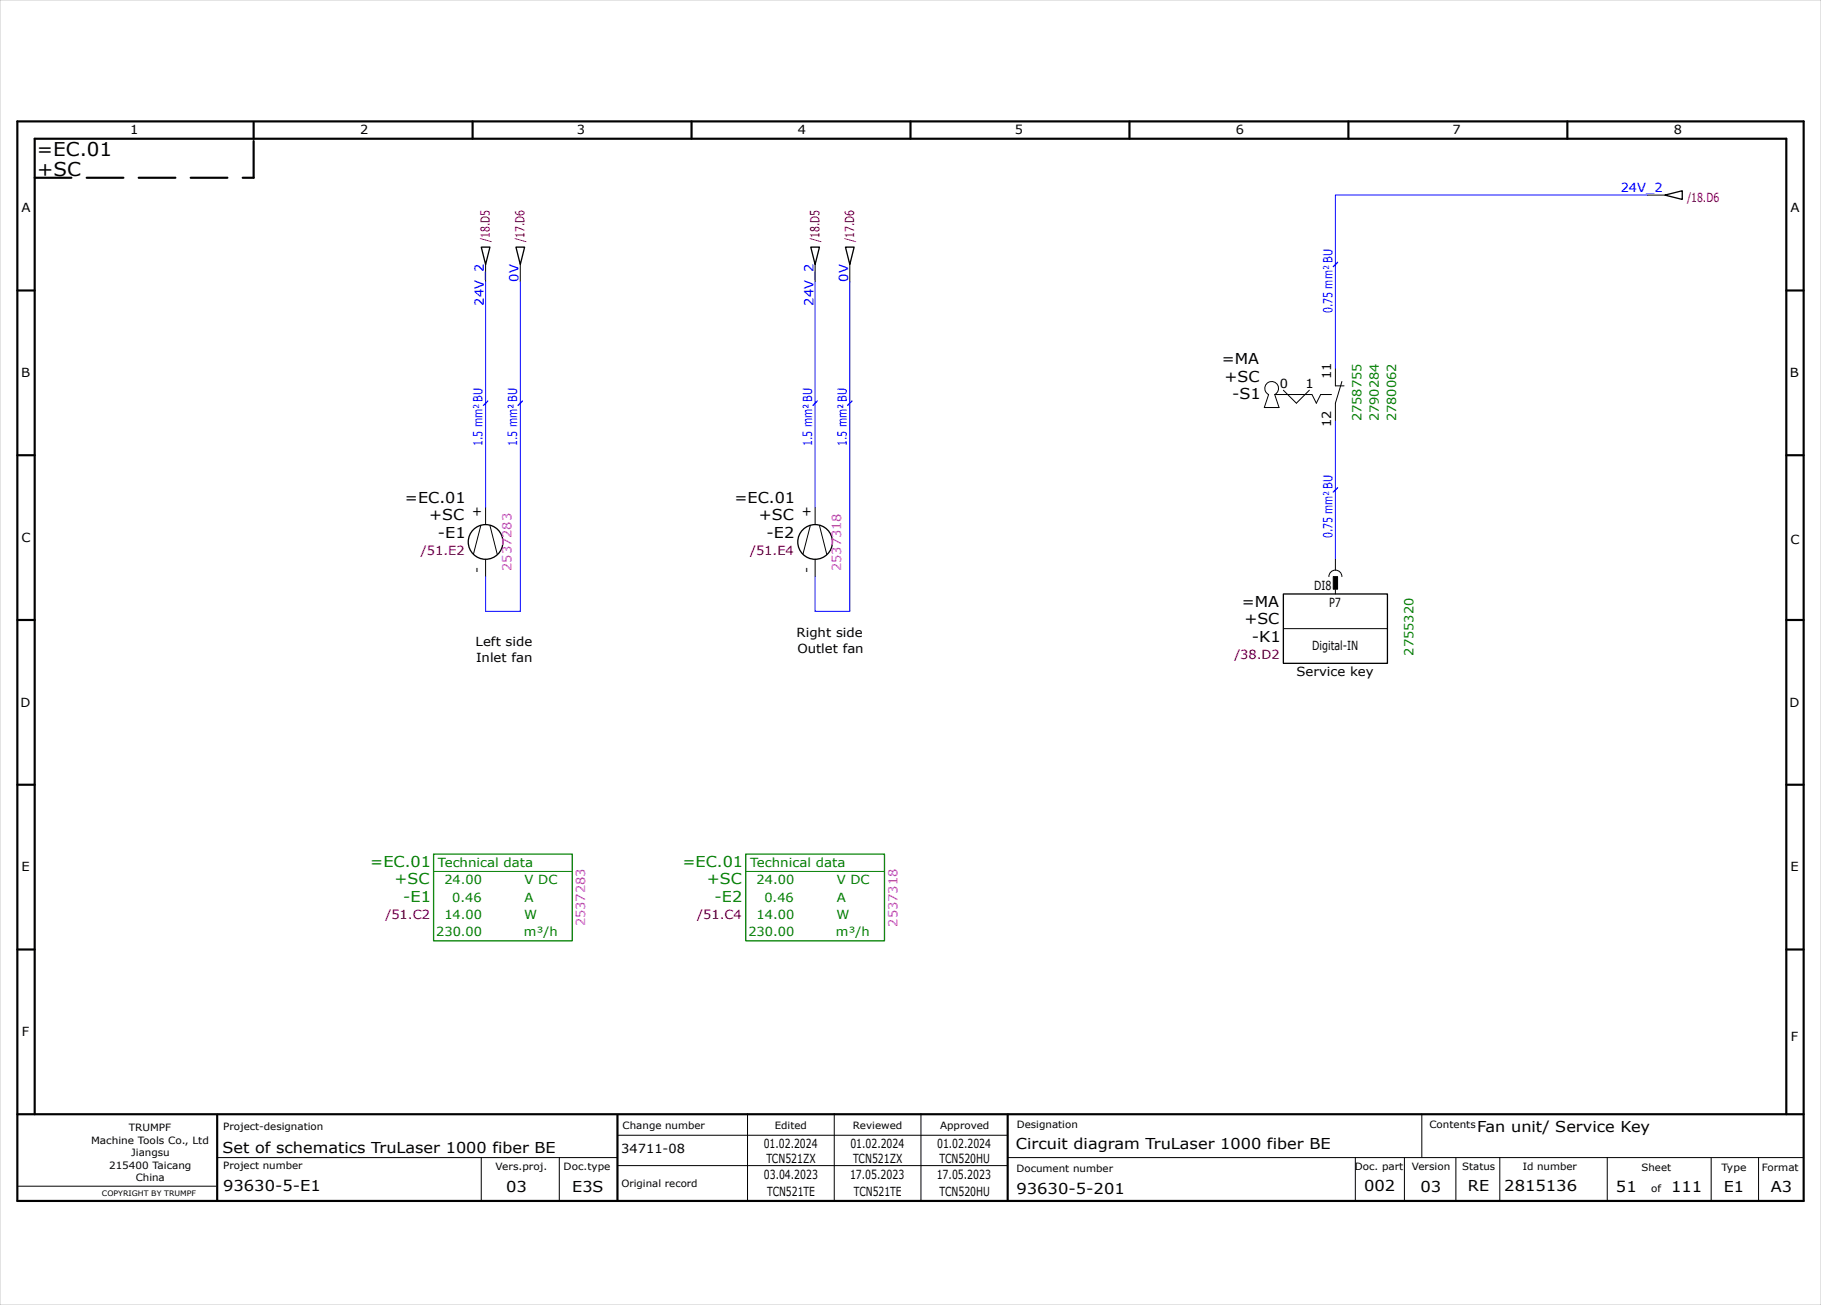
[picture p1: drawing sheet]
<svg xmlns="http://www.w3.org/2000/svg" width="420mm" height="301mm" viewBox="0 0 420 301" stroke-linecap="round" stroke-linejoin="round" font-family="sans-serif">
<g fill="none" stroke="#000" stroke-width=".5">
<path d="M4 28h412v249h-412zM58.5 28.2v3.8M109 28v4M159.5 28v4M210 28v4M260.5 28v4M311 28v4M361.5 28v4M4 67h4M412 67h4M4 105h4M412 105h4"/>
<path d="M4 143h4M412 143h4M4 181h4M412 181h4M4 219h4M412 219h4M4 257h412M8 257v-225h404v225M50.1 257.1v19.8M142.4 257.2v19.8M232.4 257.1v19.7"/>
</g>
<g fill="none" stroke="#000" stroke-width=".23">
<path d="M380 45h4M112 61v4M120 61v4M188 61v4M196 61v4M291.6 94h3.4zM292.6 91a1.58 1.58 0 0 1-.5-2.4 1.58 1.58 0 0 1 2.4 0 1.58 1.58 0 0 1-.5 2.4l1 3M292.6 91l-1 3M302.6 91l1 2 1-2M308 85v4h2M309.5 88l-1.5 5v4M112 117v3.9"/>
<path d="M188 117v3.9M110.9 121.2l-1.7 6.6M112 129v4M113 121.2l1.7 6.7M186.9 121.2l-1.7 6.6M188 129v4M189 121.2l1.7 6.7M306.5 133a1.5 1.5 0 0 1 1.5-1.5 1.5 1.5 0 0 1 1.5 1.5M308 129v2.5M308 136v1M296 145h24M172.4 256.9v20"/>
<path d="M192.4 256.9v20M212.4 256.9v20M327.9 256.9v10M4.1 273.6h45.7M50.1 267h92.2M111 267v10M129 267v10M142.4 261.9h90M142.4 268.9h90M232.5 267h183.5M312.6 267v10M323.9 267.1v10"/>
<path d="M335.8 267.1v10M345.9 267v10.1M370.7 267v9.8M394.7 267.1v10M405.6 267v10"/>
</g>
<path d="M8 41h50.5M58.5 41v-8.8" fill="none" stroke="#000" stroke-width=".5" stroke-dasharray="8.5 3.5"/>
<path d="M0 0h420v301h-420z" fill="none" stroke="#c9c9c9" stroke-width=".23"/>
<g fill="none" stroke="#000" stroke-width=".3">
<path d="M111 57h2l-1 4zM119 57h2l-1 4zM187 57h2l-1 4zM195 57h2l-1 4zM384 45l4-1v2zM296 137h24v16h-24z"/>
<circle cx="112" cy="125" r="4"/>
<circle cx="188" cy="125" r="4"/>
</g>
<path d="M100 197h32v20h-32zM172 197h32v20h-32z" fill="none" stroke="#008000" stroke-width=".3"/>
<path d="M100 201h32M172 201h32" fill="none" stroke="#008000" stroke-width=".23"/>
<path d="M380 45h-72v40M112 65v52M120 65v76h-8v-8M188 65v52M196 65v76h-8v-8M308 97v32" fill="none" stroke="#00f" stroke-width=".23"/>
<path d="M294.1 91h8.5M296 90l3 3M299 93l3-3M304.6 91h2.5" fill="none" stroke="#000" stroke-width=".23" stroke-dasharray="8.5 3.5"/>
<path d="M307.5 133h1v2.9h-1z" fill-rule="evenodd" fill="#000" stroke="#000" stroke-width=".23"/>
<path d="M308.5 60.5l-1 1M112.5 92.5l-1 1M120.5 92.5l-1 1M188.5 92.5l-1 1M196.5 92.5l-1 1M308.5 112.5l-1 1" fill="none" stroke="#00f" stroke-width=".3"/>
<g font-size="4.4">
<text x="8.5" y="36">=EC.01</text>
<text x="8.6" y="40.5">+SC</text>
</g>
<g font-size="3.5">
<text x="281.8" y="84">=MA</text>
<text x="282.4" y="88">+SC</text>
<text x="284.2" y="92">-S1</text>
<text x="93.4" y="116">=EC.01</text>
<text x="99" y="120">+SC</text>
<text x="169.4" y="116">=EC.01</text>
<text x="175" y="120">+SC</text>
<text x="101" y="124">-E1</text>
<text x="176.8" y="124">-E2</text>
<text x="286.4" y="140">=MA</text>
<text x="287" y="144">+SC</text>
<text x="288.7" y="148">-K1</text>
<text x="340.7" y="261">Fan unit/ Service Key</text>
<text x="51.3" y="266">Set of schematics TruLaser 1000 fiber BE</text>
<text x="234.3" y="265">Circuit diagram TruLaser 1000 fiber BE</text>
<text x="51.5" y="274.7">93630-5-E1</text>
<text x="116.8" y="274.9">03</text>
<text x="132" y="274.9">E3S</text>
<text x="234.4" y="275.3">93630-5-201</text>
<text x="314.6" y="274.8">002</text>
<text x="327.6" y="274.9">03</text>
<text x="338.6" y="274.8">RE</text>
<text x="346.9" y="274.7">2815136</text>
<text x="372.7" y="275">51</text>
<text x="385.4" y="275">111</text>
<text x="397.6" y="275">E1</text>
<text x="408.4" y="275">A3</text>
</g>
<g font-size="3.5" fill="#008000">
<text x="85.4" y="200">=EC.01</text>
<text x="91" y="204">+SC</text>
<text x="157.4" y="200">=EC.01</text>
<text x="163" y="204">+SC</text>
<text x="93" y="208">-E1</text>
<text x="164.8" y="208">-E2</text>
</g>
<g font-size="2.9">
<text x="30" y="31">1</text>
<text x="83" y="31">2</text>
<text x="133.1" y="31">3</text>
<text x="184.1" y="31">4</text>
<text x="234.1" y="31">5</text>
<text x="285" y="31">6</text>
<text x="335" y="31">7</text>
<text x="386" y="31">8</text>
<text x="5" y="49">A</text>
<text x="413" y="49">A</text>
<text x="4.8" y="87">B</text>
<text x="295.2" y="89.6">0</text>
<text x="301.1" y="89.6">1</text>
<text x="307" y="87.4" transform="rotate(-90 307 87.4)">11</text>
<text x="412.8" y="87">B</text>
<text x="307" y="98.6" transform="rotate(-90 307 98.6)">12</text>
<text x="111" y="119.3" transform="rotate(-90 111 119.3)">+</text>
<text x="187" y="119.3" transform="rotate(-90 187 119.3)">+</text>
<text x="5" y="125">C</text>
<text x="413" y="125.5">C</text>
<text x="111" y="132.2" transform="rotate(-90 111 132.2)">-</text>
<text x="187" y="132.2" transform="rotate(-90 187 132.2)">-</text>
<text x="303.1" y="136">DI8</text>
<text x="306.5" y="140">P7</text>
<text x="109.7" y="149">Left side</text>
<text x="183.7" y="147">Right side</text>
<text x="109.8" y="152.6">Inlet fan</text>
<text x="183.9" y="150.6">Outlet fan</text>
<text x="299" y="156">Service key</text>
<text x="302.6" y="150">Digital-IN</text>
<text x="4.8" y="163">D</text>
<text x="412.7" y="163">D</text>
<text x="5" y="201">E</text>
<text x="413" y="201">E</text>
<text x="5.1" y="239">F</text>
<text x="413" y="240">F</text>
<text x="143.3" y="266">34711-08</text>
<text x="176.1" y="264.9">01.02.2024</text>
<text x="176.8" y="268.4">TCN521ZX</text>
<text x="196.1" y="264.9">01.02.2024</text>
<text x="196.8" y="268.4">TCN521ZX</text>
<text x="216.1" y="264.9">01.02.2024</text>
<text x="216.7" y="268.4">TCN520HU</text>
<text x="176.2" y="271.9">03.04.2023</text>
<text x="176.9" y="275.9">TCN521TE</text>
<text x="196" y="271.9">17.05.2023</text>
<text x="196.9" y="275.9">TCN521TE</text>
<text x="216" y="271.9">17.05.2023</text>
<text x="216.7" y="275.9">TCN520HU</text>
</g>
<g font-size="2.9" fill="#00f">
<text x="373.8" y="44.4">24V_2</text>
<text x="119.6" y="65" transform="rotate(-90 119.6 65)">0V</text>
<text x="195.6" y="65" transform="rotate(-90 195.6 65)">0V</text>
<text x="111.6" y="70.5" transform="rotate(-90 111.6 70.5)">24V_2</text>
<text x="187.6" y="70.5" transform="rotate(-90 187.6 70.5)">24V_2</text>
<text x="307.3" y="72.2" transform="rotate(-90 307.3 72.2)">0.75 mm² BU</text>
<text x="111.3" y="102.9" transform="rotate(-90 111.3 102.9)">1.5 mm² BU</text>
<text x="119.3" y="102.9" transform="rotate(-90 119.3 102.9)">1.5 mm² BU</text>
<text x="187.3" y="102.9" transform="rotate(-90 187.3 102.9)">1.5 mm² BU</text>
<text x="195.3" y="102.9" transform="rotate(-90 195.3 102.9)">1.5 mm² BU</text>
<text x="307.3" y="124.2" transform="rotate(-90 307.3 124.2)">0.75 mm² BU</text>
</g>
<g font-size="2.9" fill="#b60000">
<text x="389.1" y="46.5">/18.D6</text>
<text x="113" y="55.9" transform="rotate(-90 113 55.9)">/18.D5</text>
<text x="121" y="55.9" transform="rotate(-90 121 55.9)">/17.D6</text>
<text x="189" y="55.9" transform="rotate(-90 189 55.9)">/18.D5</text>
<text x="197" y="55.9" transform="rotate(-90 197 55.9)">/17.D6</text>
<text x="97.1" y="128">/51.E2</text>
<text x="173" y="128">/51.E4</text>
<text x="284.7" y="152">/38.D2</text>
<text x="88.9" y="212">/51.C2</text>
<text x="160.8" y="212">/51.C4</text>
</g>
<g font-size="2.9" fill="#008000">
<text x="314" y="97.2" transform="rotate(-90 314 97.2)">2758755</text>
<text x="318" y="97.2" transform="rotate(-90 318 97.2)">2790284</text>
<text x="322" y="97.2" transform="rotate(-90 322 97.2)">2780062</text>
<text x="326" y="151.2" transform="rotate(-90 326 151.2)">2755320</text>
<text x="101" y="200">Technical data</text>
<text x="102.5" y="204">24.00</text>
<text x="121" y="204">V DC</text>
<text x="173" y="200">Technical data</text>
<text x="174.5" y="204">24.00</text>
<text x="193" y="204">V DC</text>
<text x="104.3" y="208">0.46</text>
<text x="121" y="208">A</text>
<text x="176.3" y="208">0.46</text>
<text x="193" y="208">A</text>
<text x="100.6" y="216">230.00</text>
<text x="102.5" y="212">14.00</text>
<text x="120.8" y="216">m³/h</text>
<text x="120.9" y="212">W</text>
<text x="172.6" y="216">230.00</text>
<text x="174.5" y="212">14.00</text>
<text x="192.8" y="216">m³/h</text>
<text x="192.9" y="212">W</text>
</g>
<g font-size="2.9" fill="#f0f">
<text x="118" y="131.6" transform="rotate(-90 118 131.6)">2537283</text>
<text x="194" y="131.7" transform="rotate(-90 194 131.7)">2537318</text>
<text x="135" y="213.6" transform="rotate(-90 135 213.6)">2537283</text>
<text x="207" y="213.7" transform="rotate(-90 207 213.7)">2537318</text>
</g>
<g font-size="2.3">
<text x="21" y="263.8">Machine Tools Co., Ltd</text>
<text x="29.7" y="260.8">TRUMPF</text>
<text x="51.5" y="260.7">Project-designation</text>
<text x="143.6" y="260.4">Change number</text>
<text x="178.7" y="260.4">Edited</text>
<text x="196.7" y="260.4">Reviewed</text>
<text x="216.8" y="260.4">Approved</text>
<text x="234.5" y="260.2">Designation</text>
<text x="329.7" y="260.1">Contents</text>
<text x="25.2" y="269.6">215400 Taicang</text>
<text x="30.3" y="266.7">Jiangsu</text>
<text x="51.5" y="269.7">Project number</text>
<text x="114.3" y="269.9">Vers.proj.</text>
<text x="130" y="269.9">Doc.type</text>
<text x="312.5" y="269.8">Doc. part</text>
<text x="325.6" y="269.9">Version</text>
<text x="337.3" y="269.8">Status</text>
<text x="351.2" y="269.8">Id number</text>
<text x="406.4" y="270">Format</text>
<text x="31.3" y="272.5">China</text>
<text x="143.3" y="273.9">Original record</text>
<text x="234.4" y="270.3">Document number</text>
<text x="378.6" y="270">Sheet</text>
<text x="380.8" y="275">of</text>
<text x="397" y="270">Type</text>
</g>
<text font-size="1.7" x="23.5" y="275.8">COPYRIGHT BY TRUMPF</text>
</svg>
